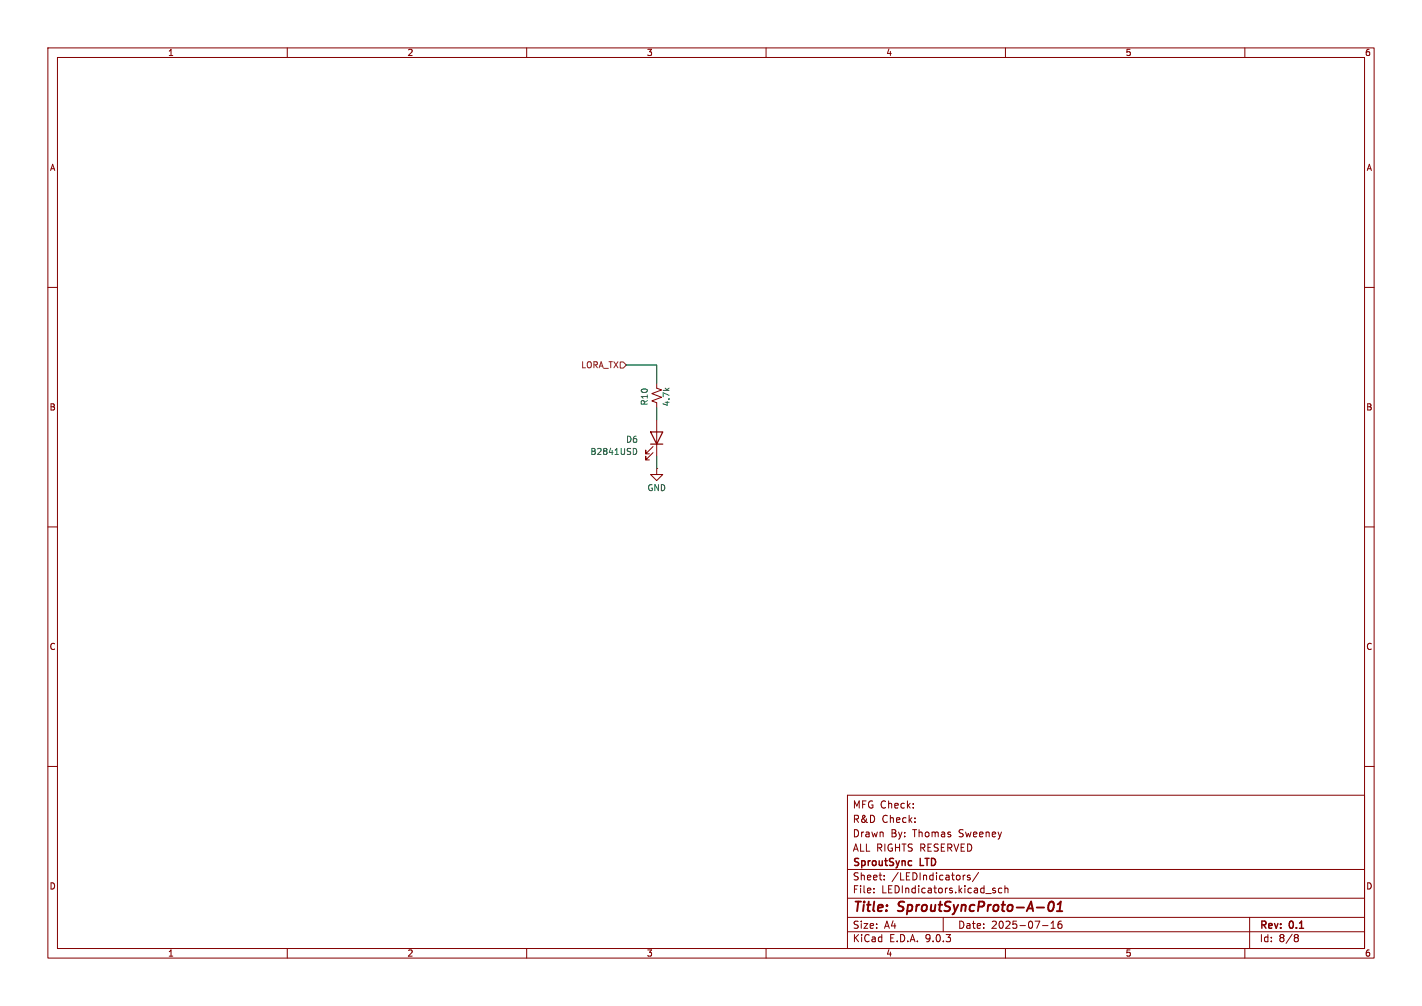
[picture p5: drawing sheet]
(kicad_sch
 (version 20250114)
 (generator "eeschema")
 (generator_version "9.0")
 (paper "A4")
 (title_block
  (title "SproutSyncProto-A-01")
  (date "2025-07-16")
  (rev "0.1")
  (company "SproutSync LTD")
  (comment 1 "ALL RIGHTS RESERVED")
  (comment 2 "Drawn By: Thomas Sweeney")
  (comment 3 "R&D Check:")
  (comment 4 "MFG Check:"))
 (lib_symbols
  (symbol "Device:LED"
   (pin_numbers (hide yes))
   (pin_names
    (offset 1.016) (hide yes)) (exclude_from_sim no) (in_bom yes) (on_board yes)
   (property "Reference" "D" (at 0 2.54 0) (effects (font (size 1.27 1.27))))
   (property "Value" "LED" (at 0 -2.54 0) (effects (font (size 1.27 1.27))))
   (property "Footprint" "" (at 0 0 0) (effects (font (size 1.27 1.27)) (hide yes)))
   (property "Datasheet" "~" (at 0 0 0) (effects (font (size 1.27 1.27)) (hide yes)))
   (property "Description" "Light emitting diode" (at 0 0 0) (effects (font (size 1.27 1.27)) (hide yes)))
   (symbol "LED_0_1"
    (polyline (pts (xy -3.048 -0.762) (xy -4.572 -2.286) (xy -3.81 -2.286) (xy -4.572 -2.286) (xy -4.572 -1.524)) (stroke (width 0) (type default)) (fill (type none)))
    (polyline (pts (xy -1.778 -0.762) (xy -3.302 -2.286) (xy -2.54 -2.286) (xy -3.302 -2.286) (xy -3.302 -1.524)) (stroke (width 0) (type default)) (fill (type none)))
    (polyline (pts (xy -1.27 0) (xy 1.27 0)) (stroke (width 0) (type default)) (fill (type none)))
    (polyline (pts (xy -1.27 -1.27) (xy -1.27 1.27)) (stroke (width 0.254) (type default)) (fill (type none)))
    (polyline (pts (xy 1.27 -1.27) (xy 1.27 1.27) (xy -1.27 0) (xy 1.27 -1.27)) (stroke (width 0.254) (type default)) (fill (type none))))
   (symbol "LED_1_1"
    (pin passive line (at -3.81 0 0) (length 2.54) (name "K" (effects (font (size 1.27 1.27)))) (number "1" (effects (font (size 1.27 1.27)))))
    (pin passive line (at 3.81 0 180) (length 2.54) (name "A" (effects (font (size 1.27 1.27)))) (number "2" (effects (font (size 1.27 1.27))))))
   (embedded_fonts no))
  (symbol "Device:R_Small_US"
   (pin_numbers (hide yes))
   (pin_names
    (offset 0.254) (hide yes)) (exclude_from_sim no) (in_bom yes) (on_board yes)
   (property "Reference" "R" (at 0.762 0.508 0) (effects (font (size 1.27 1.27)) (justify left)))
   (property "Value" "R_Small_US" (at 0.762 -1.016 0) (effects (font (size 1.27 1.27)) (justify left)))
   (property "Footprint" "" (at 0 0 0) (effects (font (size 1.27 1.27)) (hide yes)))
   (property "Datasheet" "~" (at 0 0 0) (effects (font (size 1.27 1.27)) (hide yes)))
   (property "Description" "Resistor, small US symbol" (at 0 0 0) (effects (font (size 1.27 1.27)) (hide yes)))
   (symbol "R_Small_US_1_1"
    (polyline (pts (xy 0 1.524) (xy 1.016 1.143) (xy 0 0.762) (xy -1.016 0.381) (xy 0 0)) (stroke (width 0) (type default)) (fill (type none)))
    (polyline (pts (xy 0 0) (xy 1.016 -0.381) (xy 0 -0.762) (xy -1.016 -1.143) (xy 0 -1.524)) (stroke (width 0) (type default)) (fill (type none)))
    (pin passive line (at 0 2.54 270) (length 1.016) (name "~" (effects (font (size 1.27 1.27)))) (number "1" (effects (font (size 1.27 1.27)))))
    (pin passive line (at 0 -2.54 90) (length 1.016) (name "~" (effects (font (size 1.27 1.27)))) (number "2" (effects (font (size 1.27 1.27))))))
   (embedded_fonts no))
  (symbol "power:GND"
   (power)
   (pin_numbers (hide yes))
   (pin_names
    (offset 0) (hide yes)) (exclude_from_sim no) (in_bom yes) (on_board yes)
   (property "Reference" "#PWR" (at 0 -6.35 0) (effects (font (size 1.27 1.27)) (hide yes)))
   (property "Value" "GND" (at 0 -3.81 0) (effects (font (size 1.27 1.27))))
   (property "Footprint" "" (at 0 0 0) (effects (font (size 1.27 1.27)) (hide yes)))
   (property "Datasheet" "" (at 0 0 0) (effects (font (size 1.27 1.27)) (hide yes)))
   (property "Description" "Power symbol creates a global label with name \"GND\" , ground" (at 0 0 0) (effects (font (size 1.27 1.27)) (hide yes)))
   (symbol "GND_0_1"
    (polyline (pts (xy 0 0) (xy 0 -1.27) (xy 1.27 -1.27) (xy 0 -2.54) (xy -1.27 -1.27) (xy 0 -1.27)) (stroke (width 0) (type default)) (fill (type none))))
   (symbol "GND_1_1"
    (pin power_in line (at 0 0 270) (length 0) (name "~" (effects (font (size 1.27 1.27)))) (number "1" (effects (font (size 1.27 1.27))))))
   (embedded_fonts no)))
 (wire
  (pts (xy 137.16 85.09) (xy 137.16 87.63))
  (stroke (width 0) (type default)))
 (wire
  (pts (xy 137.16 76.2) (xy 137.16 80.01))
  (stroke (width 0) (type default)))
 (wire
  (pts (xy 137.16 95.25) (xy 137.16 97.79))
  (stroke (width 0) (type default)))
 (wire
  (pts (xy 130.81 76.2) (xy 137.16 76.2))
  (stroke (width 0) (type default)))
 (hierarchical_label "LORA_TX"
  (shape input)
  (at 130.81 76.2 180)
  (effects (font (size 1.27 1.27)) (justify right)))
 (symbol
  (lib_id "power:GND")
  (at 137.16 97.79 0)
  (unit 1)
  (exclude_from_sim no)
  (in_bom yes)
  (on_board yes)
  (dnp no)
  (property "Reference" "#PWR042" (at 137.16 104.14 0) (effects (font (size 1.27 1.27)) (hide yes)))
  (property "Value" "GND" (at 137.16 101.854 0) (effects (font (size 1.27 1.27))))
  (property "Footprint" "" (at 137.16 97.79 0) (effects (font (size 1.27 1.27)) (hide yes)))
  (property "Datasheet" "" (at 137.16 97.79 0) (effects (font (size 1.27 1.27)) (hide yes)))
  (property "Description" "Power symbol creates a global label with name \"GND\" , ground" (at 137.16 97.79 0) (effects (font (size 1.27 1.27)) (hide yes)))
  (pin "1"))
 (symbol
  (lib_id "Device:LED")
  (at 137.16 91.44 270)
  (mirror x)
  (unit 1)
  (exclude_from_sim no)
  (in_bom yes)
  (on_board yes)
  (dnp no)
  (property "Reference" "D6" (at 133.35 91.7574 90) (effects (font (size 1.27 1.27)) (justify right)))
  (property "Value" "B2841USD" (at 133.35 94.2974 90) (effects (font (size 1.27 1.27)) (justify right)))
  (property "Footprint" "LED_SMD:LED_0402_1005Metric" (at 137.16 91.44 0) (effects (font (size 1.27 1.27)) (hide yes)))
  (property "Datasheet" "https://mm.digikey.com/Volume0/opasdata/d220001/medias/docus/4496/B2841USD-20D001014U1930.pdf" (at 137.16 91.44 0) (effects (font (size 1.27 1.27)) (hide yes)))
  (property "Description" "LED RED DIFFUSED 0402 SMD" (at 137.16 91.44 0) (effects (font (size 1.27 1.27)) (hide yes)))
  (property "Distributor Prt #" "3147-B2841USD-20D001014U1930CT-ND" (at 137.16 91.44 0) (effects (font (size 1.27 1.27)) (hide yes)))
  (property "Manuf Prt #" "B2841USD-20D001014U1930" (at 137.16 91.44 0) (effects (font (size 1.27 1.27)) (hide yes)))
  (pin "1")
  (pin "2"))
 (symbol
  (lib_id "Device:R_Small_US")
  (at 137.16 82.55 0)
  (unit 1)
  (exclude_from_sim no)
  (in_bom yes)
  (on_board yes)
  (dnp no)
  (property "Reference" "R10" (at 134.62 82.804 90) (effects (font (size 1.27 1.27))))
  (property "Value" "4.7k" (at 139.192 82.804 90) (effects (font (size 1.27 1.27))))
  (property "Footprint" "Resistor_SMD:R_0402_1005Metric" (at 137.16 82.55 0) (effects (font (size 1.27 1.27)) (hide yes)))
  (property "Datasheet" "https://www.yageo.com/upload/media/product/products/datasheet/rchip/PYu-RC_Group_51_RoHS_L_12.pdf" (at 137.16 82.55 0) (effects (font (size 1.27 1.27)) (hide yes)))
  (property "Description" "RES 4.7K OHM 5% 1/16W 0402" (at 137.16 82.55 0) (effects (font (size 1.27 1.27)) (hide yes)))
  (property "Distributor Prt #" "311-4.7KJRCT-ND" (at 137.16 82.55 0) (effects (font (size 1.27 1.27)) (hide yes)))
  (property "Manuf Prt #" "	 RC0402JR-074K7L" (at 137.16 82.55 0) (effects (font (size 1.27 1.27)) (hide yes)))
  (pin "2")
  (pin "1")))
